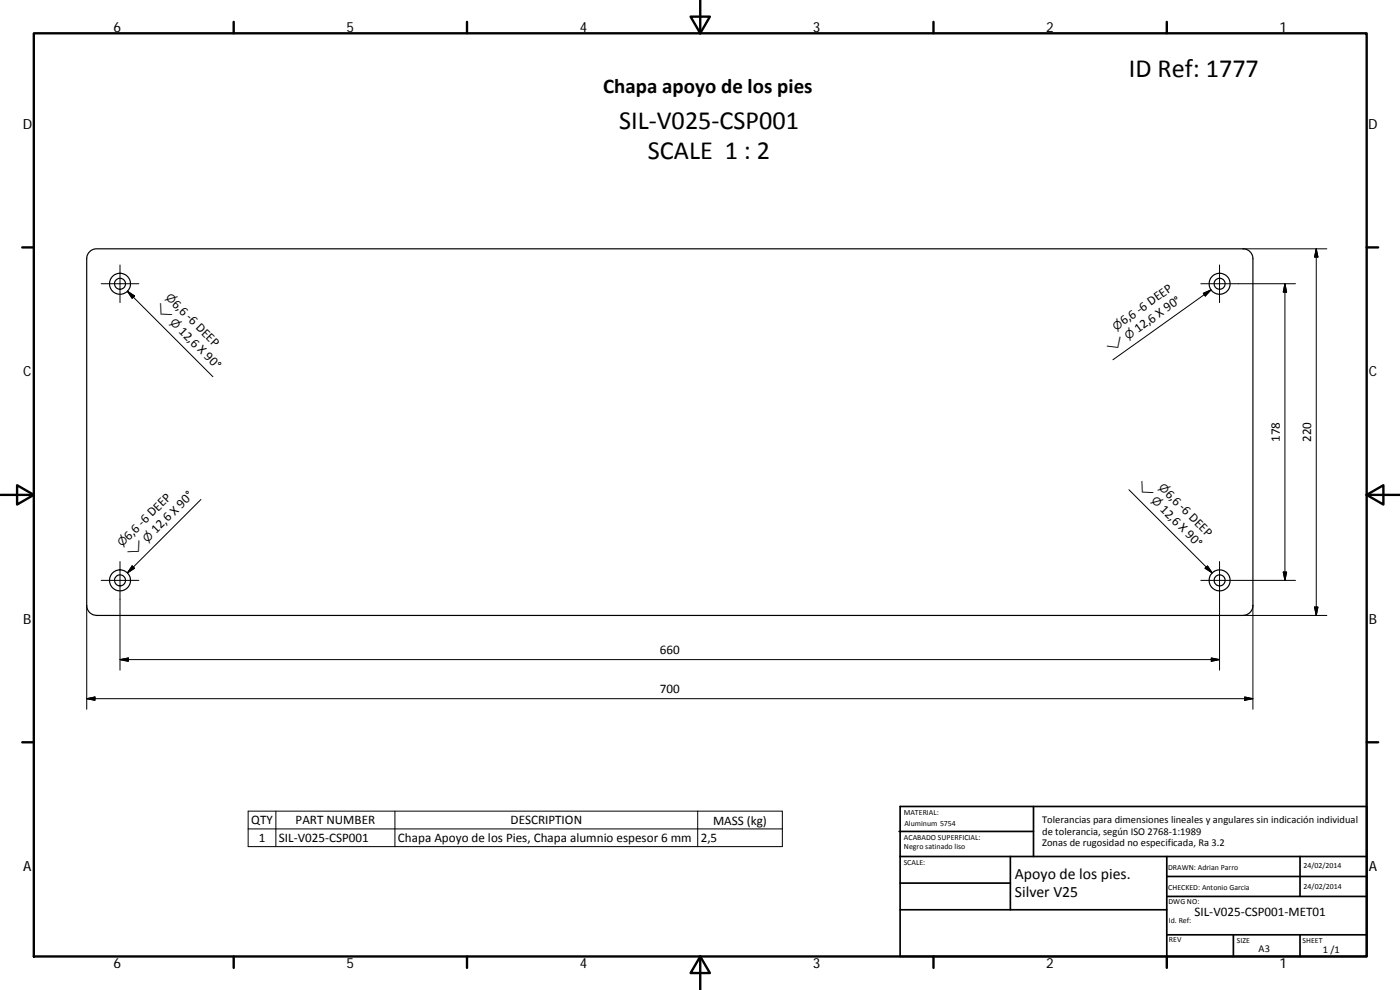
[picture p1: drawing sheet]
<svg xmlns="http://www.w3.org/2000/svg" width="420mm" height="297mm" viewBox="0 0 420 297" stroke-linecap="round" stroke-linejoin="round" font-family="sans-serif">
<g fill="none" stroke="#000" stroke-width=".36">
<path d="M27.2 75.2l1-.5h.8h344a3 3 0 0 1 3 2.9v104a3 3 0 0 1-3 3.1h-344a3 3 0 0 1-3-3.1v-104l.2-1.1z"/>
<circle cx="36" cy="85.1" r="3.2"/>
<circle cx="36" cy="85.1" r="1.65"/>
<circle cx="366" cy="85.1" r="1.65"/>
<circle cx="366" cy="85.1" r="3.2"/>
<circle cx="36" cy="174.1" r="3.2"/>
<circle cx="36" cy="174.1" r="1.66"/>
<circle cx="366" cy="174.1" r="1.66"/>
<circle cx="366" cy="174.1" r="3.2"/>
</g>
<g fill="none" stroke="#000" stroke-width=".71">
<path d="M10.1 10h400.1v277h-400.1zM70.1 6.6v3.4M140.2 6.6v3.4M207.3 5h5.8l-2.9 5zM210.2 0v10M280.2 6.6v3.4M350.2 6.6v3.4M6.7 74.2h3.4M410.2 74.2h3.4M.2 148.5h9.9M5.1 145.6l5 2.9-5 2.9zM410.2 148.5l5-2.9v5.8z"/>
<path d="M410.2 148.5h9.9M6.7 222.7h3.4M410.2 222.7h3.4M70.1 287v3.4M140.2 287v3.4M210.2 287l2.9 5h-5.8zM210.2 287v10M280.2 287v3.4M350.2 287v3.4"/>
</g>
<g fill="none" stroke="#000" stroke-width=".51">
<path d="M269.8 249.5h40.4M270.1 257h140.1M270.1 242h140.1v45h-140.1zM303.2 257v16M310.2 242v15M350.2 257v30M390.2 257v12M270.1 273h80.1M270.1 265h33.1M350.2 269h60M350.2 263h60M350.2 280.5h60"/>
<path d="M370.2 280.5v6.5M390.2 280.5v6.5"/>
</g>
<g fill="none" stroke="#000" stroke-width=".3">
<path d="M36 79.5v11.3M366 79.5v11.3M373 74.7h25.2M395 74.7l.5 2.4h-1zM395 74.7v110M30.4 85.1h11.3M38.2 87.4l2.2 1.4-.7 .7zM38.2 87.4l25.7 25.6M361.1 88l2.3-1-1.7 1.8zM363.4 87l-29.4 20.9M385.6 85.1l.5 2.6h-1zM385.6 85.1v89"/>
<path d="M388.8 85.1h-28.4M60.3 149.9l-22.1 22M338.8 146.9l25 25M30.4 174.1h11.3M36 168.5v32.6M39.7 169.8l.7 .7-2.2 1.4zM360.4 174.1h28.4M361.7 170.5l.7-.7 1.4 2.1zM366 168.5v32.6M385.1 171.6h1l-.5 2.5zM26 181.6v31.2M36 197.9l2.5-.5v1z"/>
<path d="M36 197.9h330M363.5 197.4l2.5 .5-2.5 .5zM373 184.7h25.2M376 181.6v31.2M394.5 182.1h1l-.5 2.6zM26 209.6l2.5-.5v1zM26 209.6h350M373.5 209.1l2.5 .5-2.5 .5zM74.5 243.4h160.3v10.6h-160.3zM74.5 248.7h160.3M82.8 243.4v10.6M118.5 243.4v10.6"/>
<path d="M209.4 243.4v10.6"/>
</g>
<path d="M395 74.7l.5 2.4h-1zM38.2 87.4l2.2 1.4-.7 .7zM361.1 88l2.3-1-1.7 1.8zM385.6 85.1l.5 2.6h-1zM39.7 169.8l.7 .7-2.2 1.4zM361.7 170.5l.7-.7 1.4 2.1zM385.1 171.6h1l-.5 2.5zM36 197.9l2.5-.5v1zM363.5 197.4l2.5 .5-2.5 .5zM394.5 182.1h1l-.5 2.6zM26 209.6l2.5-.5v1zM373.5 209.1l2.5 .5-2.5 .5z" fill="#000" stroke="#000" stroke-width=".3"/>
<g font-size="7.9">
<text x="338.8" y="23.1">ID Ref: 1777</text>
<text x="185.8" y="38.6">SIL‐V025‐CSP001</text>
<text x="194.4" y="47.6">SCALE 1 : 2</text>
</g>
<text font-size="6.3" x="181" y="27.9">Chapa apoyo de los pies</text>
<g font-size="4.7">
<text x="304.6" y="263.9">Apoyo de los pies.</text>
<text x="304.6" y="269.3">Silver V25</text>
</g>
<g font-size="4.2">
<text x="34" y="9.6">6</text>
<text x="104" y="9.6">5</text>
<text x="174" y="9.6">4</text>
<text x="244" y="9.6">3</text>
<text x="314" y="9.6">2</text>
<text x="384" y="9.6">1</text>
<text x="6.8" y="38.7">D</text>
<text x="410.6" y="38.7">D</text>
<text x="7" y="112.9">C</text>
<text x="410.8" y="112.9">C</text>
<text x="7" y="187.1">B</text>
<text x="410.8" y="187.1">B</text>
<text x="7" y="261.3">A</text>
<text x="410.8" y="261.3">A</text>
<text x="34" y="290.4">6</text>
<text x="104" y="290.4">5</text>
<text x="174" y="290.4">4</text>
<text x="244" y="290.4">3</text>
<text x="314" y="290.4">2</text>
<text x="384" y="290.4">1</text>
</g>
<g font-size="3.9">
<text x="51.5" y="91.4" transform="rotate(45 51.5 91.4)">6,6 ‐6 DEEP</text>
<text x="53.5" y="99.6" transform="rotate(45 53.5 99.6)">12,6 X 90°</text>
<text x="337.3" y="97.6" transform="rotate(-35 337.3 97.6)">6,6 ‐6 DEEP</text>
<text x="341.5" y="99.9" transform="rotate(-35 341.5 99.9)">12,6 X 90°</text>
<text x="384.1" y="132.7" transform="rotate(-90 384.1 132.7)">178</text>
<text x="393.5" y="132.7" transform="rotate(-90 393.5 132.7)">220</text>
<text x="349.5" y="148.4" transform="rotate(45 349.5 148.4)">6,6 ‐6 DEEP</text>
<text x="347.9" y="153" transform="rotate(45 347.9 153)">12,6 X 90°</text>
<text x="46.9" y="160.2" transform="rotate(-45 46.9 160.2)">12,6 X 90°</text>
<text x="38.7" y="162.2" transform="rotate(-45 38.7 162.2)">6,6 ‐6 DEEP</text>
<text x="198" y="196.3">660</text>
<text x="198" y="208.1">700</text>
<text x="75.4" y="247.3">QTY</text>
<text x="88.7" y="247.3">PART NUMBER</text>
<text x="153.2" y="247.3">DESCRIPTION</text>
<text x="214" y="247.4">MASS (kg)</text>
<text x="77.7" y="252.6">1</text>
<text x="83.7" y="252.6">SIL‐V025‐CSP001</text>
<text x="119.4" y="252.7">Chapa Apoyo de los Pies, Chapa alumnio espesor 6 mm</text>
<text x="210.3" y="252.6">2,5</text>
<text x="358.5" y="274.9">SIL‐V025‐CSP001‐MET01</text>
</g>
<g font-size="3.3">
<text x="49.5" y="89.4" transform="rotate(45 49.5 89.4)">⌀</text>
<text x="46.4" y="92.5" transform="rotate(45 46.4 92.5)">⌵</text>
<text x="50.9" y="97" transform="rotate(45 50.9 97)">⌀</text>
<text x="335" y="99.3" transform="rotate(-35 335 99.3)">⌀</text>
<text x="333.4" y="105.8" transform="rotate(-35 333.4 105.8)">⌵</text>
<text x="338.5" y="102.1" transform="rotate(-35 338.5 102.1)">⌀</text>
<text x="340.9" y="146" transform="rotate(45 340.9 146)">⌵</text>
<text x="347.5" y="146.5" transform="rotate(45 347.5 146.5)">⌀</text>
<text x="345.3" y="150.4" transform="rotate(45 345.3 150.4)">⌀</text>
<text x="36.7" y="164.2" transform="rotate(-45 36.7 164.2)">⌀</text>
<text x="39.8" y="167.3" transform="rotate(-45 39.8 167.3)">⌵</text>
<text x="44.2" y="162.9" transform="rotate(-45 44.2 162.9)">⌀</text>
</g>
<g font-size="3.1">
<text x="312.8" y="246.8">Tolerancias para dimensiones lineales y angulares sin indicación individual</text>
<text x="312.8" y="250.4">de tolerancia, según ISO 2768‐1:1989</text>
<text x="312.8" y="254">Zonas de rugosidad no especificada, Ra 3.2</text>
<text x="377.7" y="285.6">A3</text>
<text x="397" y="285.9">1 /1</text>
</g>
<g font-size="2.4">
<text x="271.2" y="244.4">MATERIAL:</text>
<text x="271.3" y="251.9">ACABADO SUPERFICIAL:</text>
<text x="271.4" y="247.9">Aluminum 5754</text>
<text x="271.3" y="254.6">Negro satinado liso</text>
<text x="271.2" y="259.7">SCALE:</text>
<text x="350.6" y="260.9">DRAWN: Adrian Parro</text>
<text x="391.2" y="260.6">24/02/2014</text>
<text x="350.6" y="267">CHECKED: Antonio Garcia</text>
<text x="391.2" y="266.6">24/02/2014</text>
<text x="350.7" y="271.4">DWG NO:</text>
<text x="350.8" y="276.8">Id. Ref:</text>
<text x="350.8" y="282.8">REV</text>
<text x="371.2" y="282.9">SIZE</text>
<text x="390.9" y="282.9">SHEET</text>
</g>
</svg>
